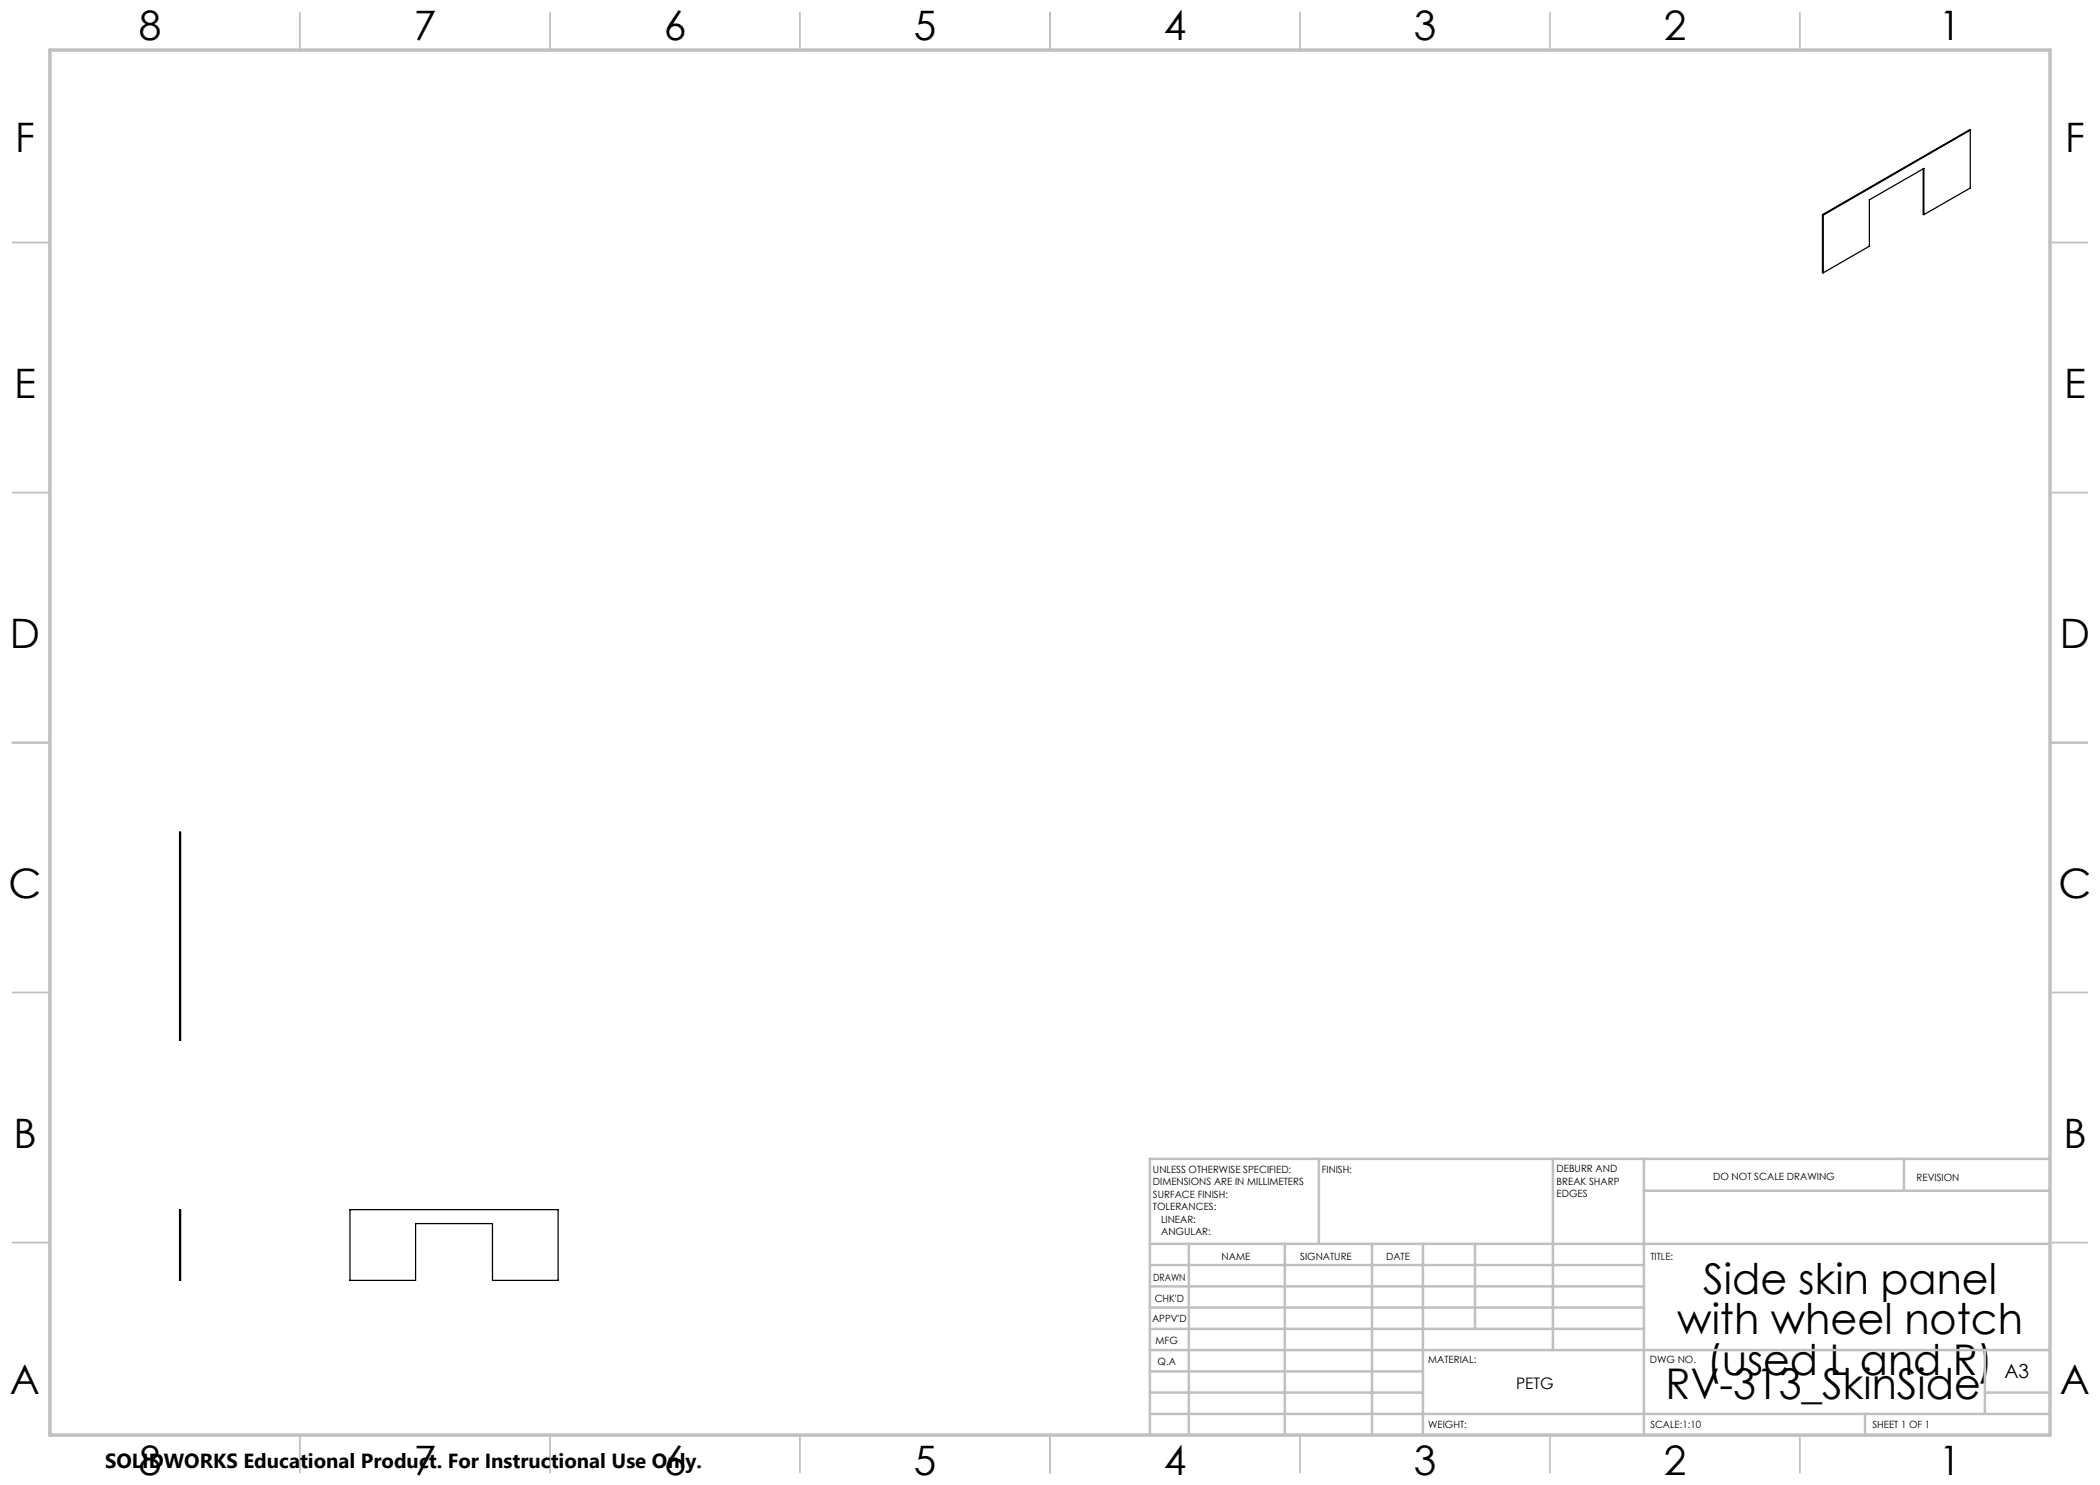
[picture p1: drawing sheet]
<svg xmlns="http://www.w3.org/2000/svg" width="420mm" height="297mm" viewBox="0 0 420 297" stroke-linecap="round" stroke-linejoin="round" font-family="sans-serif">
<path d="M384.6 33.8v9.1h.2M394.1 26l-29.5 17M394.1 26v11.6l-9.3 5.3M394.1 26h-.2l-29.4 16.9M364.5 42.9l.1 .1M364.5 42.9v11.6l.1 .1M364.6 43v11.6M384.8 42.9v-9.2l-10.9 6.3v9.2l-9.3 5.4M35.9 166.4h.2v41.7h-.2zM35.9 241.9h.2v14.2h-.2zM70 241.9h41.6v14.2h-13.1v-11.4h-15.4v11.4h-13.1z" fill="none" stroke="#000" stroke-width=".25"/>
<g fill="none" stroke="#c0c0c0" stroke-width=".35">
<path d="M60 2.5v7.5M110 2.5v7.5M160 2.5v7.5M210 2.5v7.5M260 2.5v7.5M310 2.5v7.5M360 2.5v7.5M2.5 48.5h7.5M410 48.5h7.5M2.5 98.5h7.5M410 98.5h7.5M2.5 148.5h7.5"/>
<path d="M410 148.5h7.5M2.5 198.5h7.5M410 198.5h7.5M2.5 248.5h7.5M410 248.5h7.5M60 287v7.5M110 287v7.5M160 287v7.5M210 287v7.5M260 287v7.5M310 287v7.5M360 287v7.5"/>
</g>
<g fill="none" stroke="#c0c0c0" stroke-width=".5">
<path d="M263.8 231.8v17M310.6 231.8v38.2M328.8 231.8v55.2M328.8 238.2h81.2M380.8 231.8v6.4M410 231.8h-180v55.2M230 248.8h180M230 257.3h98.8M230 253h98.8M237.8 248.8v38.2M257 248.8v38.2M274.4 248.8v38.2"/>
<path d="M284.6 248.8v38.2M295 248.8v17M230 265.8h98.8M230 261.5h98.8M230 278.5h54.6M230 274.3h54.6M230 270h180M397 278.5h13M397 270v12.8M230 282.8h180M373 282.8v4.2"/>
</g>
<path d="M10 10h400v277h-400z" fill="none" stroke="#c0c0c0" stroke-width=".7"/>
<g font-size="8.5">
<text x="340.6" y="258.8">Side skin panel</text>
<text x="335.4" y="266.9">with wheel notch</text>
<text x="341.4" y="275">(used L and R)</text>
<text x="333.1" y="279.7">RV-313_SkinSide</text>
</g>
<g font-size="8.1">
<text x="27.7" y="8">8</text>
<text x="82.7" y="8">7</text>
<text x="132.7" y="8">6</text>
<text x="182.7" y="8">5</text>
<text x="232.7" y="8">4</text>
<text x="282.7" y="8">3</text>
<text x="332.7" y="8">2</text>
<text x="387.7" y="8">1</text>
<text x="3" y="30.4">F</text>
<text x="413" y="30.4">F</text>
<text x="2.8" y="79.6">E</text>
<text x="412.8" y="79.6">E</text>
<text x="2" y="129.6">D</text>
<text x="412" y="129.6">D</text>
<text x="1.7" y="179.6">C</text>
<text x="411.7" y="179.6">C</text>
<text x="2.7" y="229.6">B</text>
<text x="412.7" y="229.6">B</text>
<text x="2" y="278.9">A</text>
<text x="412" y="278.9">A</text>
<text x="27.7" y="295">8</text>
<text x="82.7" y="295">7</text>
<text x="132.7" y="295">6</text>
<text x="182.7" y="295">5</text>
<text x="232.7" y="295">4</text>
<text x="282.7" y="295">3</text>
<text x="332.7" y="295">2</text>
<text x="387.7" y="295">1</text>
</g>
<text font-size="4.1" x="21" y="293.7">SOLIDWORKS Educational Product. For Instructional Use Only.</text>
<text font-size="3.9" x="400.9" y="275.5">A3</text>
<text font-size="3.2" x="303.2" y="277.9">PETG</text>
<g font-size="2">
<text x="230.6" y="234.6">UNLESS OTHERWISE SPECIFIED:</text>
<text x="230.6" y="237.1">DIMENSIONS ARE IN MILLIMETERS</text>
<text x="230.6" y="239.6">SURFACE FINISH:</text>
<text x="264.4" y="234.6">FINISH:</text>
<text x="311.3" y="234.5">DEBURR AND</text>
<text x="311.3" y="237">BREAK SHARP</text>
<text x="311.3" y="239.5">EDGES</text>
<text x="342.6" y="236">DO NOT SCALE DRAWING</text>
<text x="383.3" y="236.2">REVISION</text>
<text x="230.6" y="242.1">TOLERANCES:</text>
<text x="232.2" y="244.6">LINEAR:</text>
<text x="232.2" y="247.1">ANGULAR:</text>
<text x="244.3" y="252">NAME</text>
<text x="260" y="251.9">SIGNATURE</text>
<text x="277.2" y="251.9">DATE</text>
<text x="330.1" y="251.9">TITLE:</text>
<text x="230.6" y="256.1">DRAWN</text>
<text x="230.9" y="260.3">CHK'D</text>
<text x="230.4" y="264.4">APPV'D</text>
<text x="231.1" y="268.8">MFG</text>
<text x="231.5" y="273">Q.A</text>
<text x="285.6" y="272.5">MATERIAL:</text>
<text x="330" y="272.5">DWG NO.</text>
<text x="285.6" y="285.5">WEIGHT:</text>
<text x="330.1" y="285.6">SCALE:1:10</text>
<text x="374.5" y="285.6">SHEET 1 OF 1</text>
</g>
</svg>
